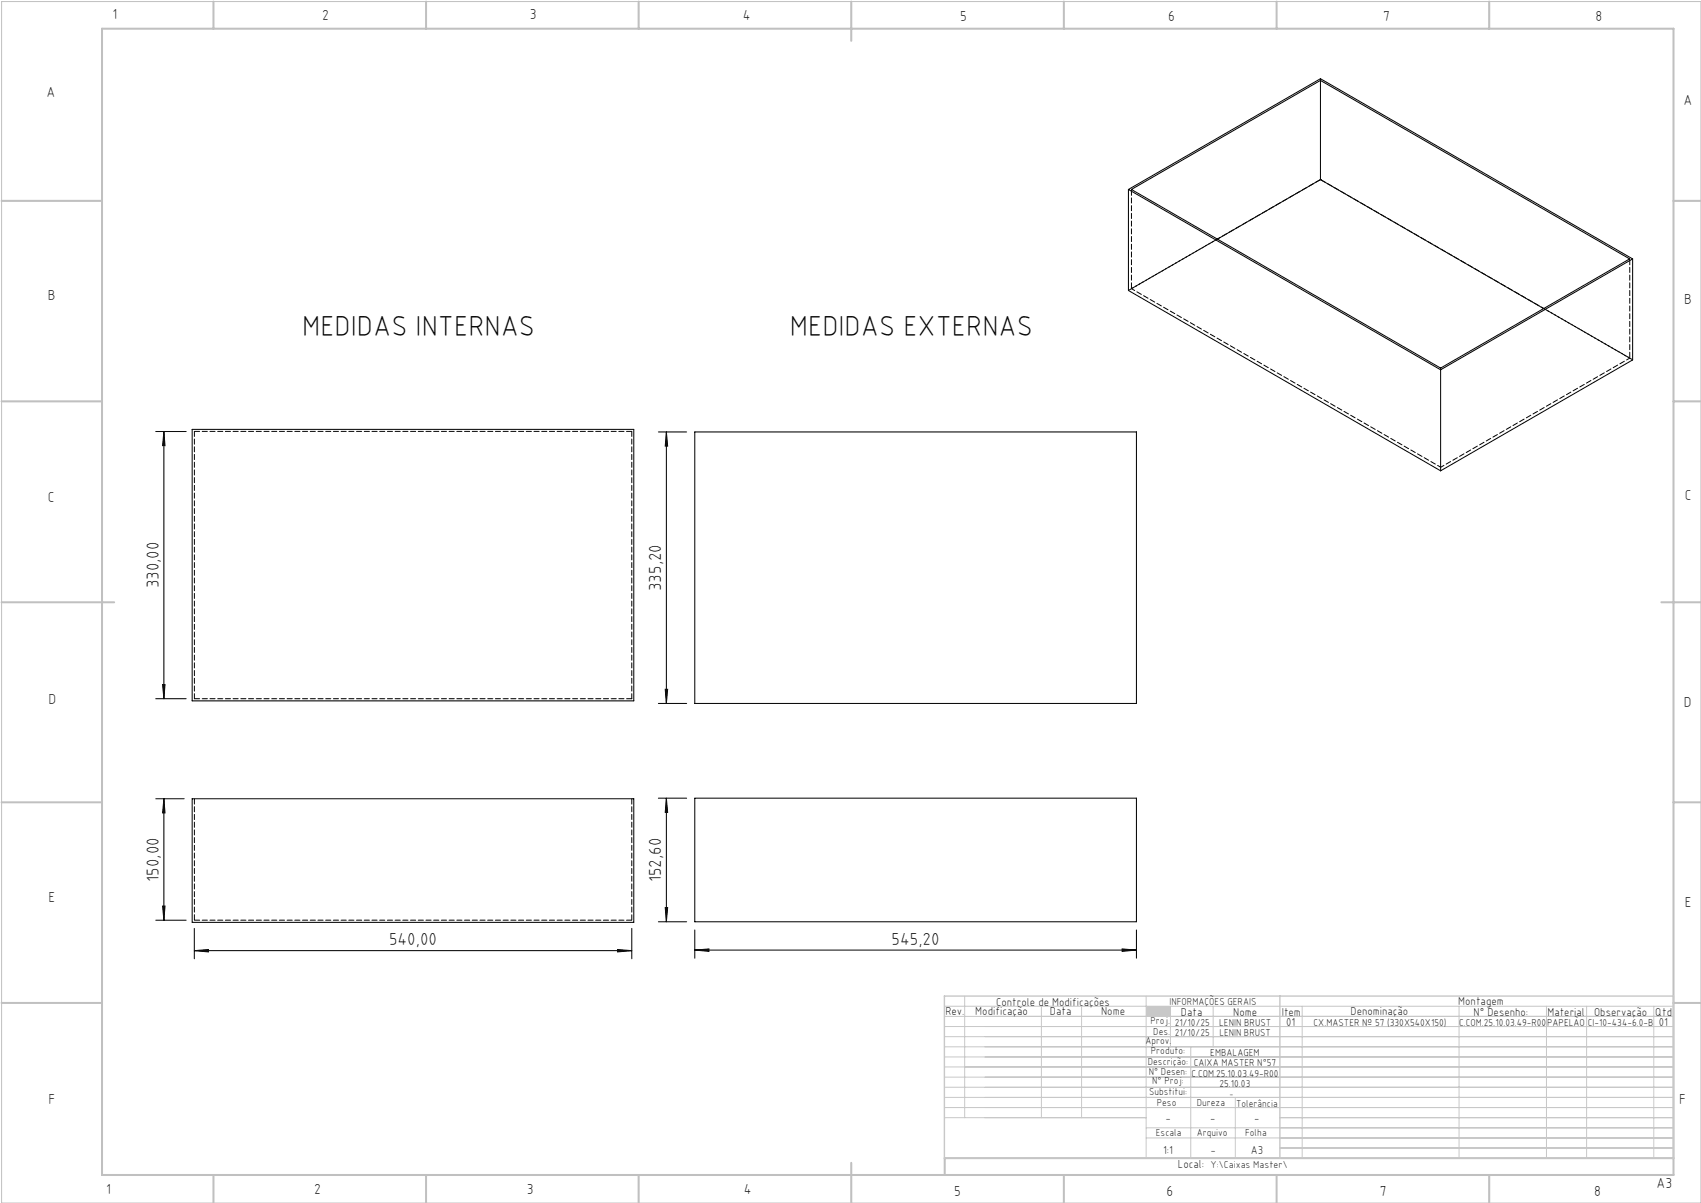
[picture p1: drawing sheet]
<svg xmlns="http://www.w3.org/2000/svg" width="420mm" height="297mm" viewBox="0 0 420 297" stroke-linecap="round" stroke-linejoin="round" font-family="sans-serif">
<path d="M.4 .4h419.6v296.6h-419.6z" fill="none" stroke="#c0c0c0" stroke-width=".25"/>
<g fill="none" stroke="#c0c0c0" stroke-width=".5">
<path d="M25.2 7.1h388v283h-388zM52.7 .4v6.7M105.2 .4v6.7M157.7 .4v6.7M210.2 .4v9.7M262.7 .4v6.7M315.2 .4v6.7M367.7 .4v6.7M.4 49.6h24.8M413.2 49.6h6.8M.4 99.1h24.8M413.2 99.1h6.8"/>
<path d="M.4 148.7h27.8M410.2 148.7h9.8M.4 198.1h24.8M413.2 198.1h6.8M.4 247.6h24.8M413.2 247.6h6.8M52.7 290.1v6.9M105.2 290.1v6.9M157.7 290.1v6.9M210.2 287.1v9.9M262.7 290.1v6.9M315.2 290.1v6.9"/>
<path d="M367.7 290.1v6.9M413.2 285.9h-179.9v4.2"/>
</g>
<g fill="none" stroke="#c3c8d2" stroke-width=".25">
<path d="M233.2 250.9h180M233.2 248.4h180M233.2 253.4h180M233.2 255.9h180M233.2 258.4h180M238.2 245.9v30M257.1 248.4v27.5M267.1 248.4v27.5M283 245.9v40M289 248.4v10M294 258.4v27.5M299.5 248.4v10"/>
<path d="M321.5 248.4v37.5M360.3 248.4v37.5M381.8 248.4v37.5M391.8 248.4v37.5M408.3 248.4v37.5M233.2 260.9h180M233.2 263.4h180M233.2 265.9h180M233.2 268.4h180M233.2 270.9h180M233.2 273.4h180M233.2 275.9h49.8"/>
<path d="M283 278.4h130.2M305 270.9v15M316 275.9h97.2M283 280.9h130.2M316 283.4h97.2"/>
</g>
<path d="M233.2 245.9h180v40h-180zM316 245.9v40" fill="none" stroke="#c3c8d2" stroke-width=".35"/>
<path d="M283 248.4h6v2.5h-6z" fill-rule="evenodd" fill="#c3c8d2"/>
<g fill="none" stroke="#000" stroke-width=".25">
<path d="M326 19.9v24.4M278.6 46.8v24.9l77.1 44.5M278.6 46.8l77.1 44.5M278.6 46.8l47.4-27.4 77.1 44.5M279.4 46.8l46.6-26.9 76.4 44-46.7 27zM326 44.3l55.2 31.9M326 44.3l-25.4 14.8M403.1 63.9l-47.4 27.4M403.1 63.9v25l-47.4 27.3M355.7 91.3v24.9M38.5 106.5h7.5M40.5 106.5l.2 3.5h-.6z"/>
<path d="M40.5 106.5v66M47.4 106h109.1v67h-109.1zM162.6 106.6h6.9M164.5 106.6l.4 3.5h-.6zM164.5 106.6v67.1M171.6 106.6h109v67.1h-109zM38.5 172.5h7.5M40.1 169h.6l-.2 3.5zM162.6 173.7h6.9M164.3 170.2h.6l-.4 3.5zM38.5 197.2h7M40.5 197.2v30"/>
<path d="M40.5 197.2l.2 3.5h-.6zM47.4 197.2h109.1v30.5h-109.1zM162.6 197.1h6.9M164.5 197.1v30.5M164.5 197.1l.4 3.5h-.6zM171.6 197.1h109v30.5h-109zM38.5 227.2h7.5M40.1 223.7h.6l-.2 3.5zM48 234.7l3.5-.3v.6zM48 229.2v7.5M48 234.7h108M152.5 234.4l3.5 .3-3.5 .3z"/>
<path d="M156 229.2v7.5M162.6 227.6h6.9M164.3 224.1h.6l-.4 3.5zM171.6 234.6l3.4-.3v.6zM171.6 229.6v7M171.6 234.6h109M277.1 234.3l3.5 .3-3.5 .3zM280.6 229.6v7"/>
</g>
<g fill="#000">
<path d="M40.1 169h.6l-.2 3.5zM40.5 106.5l.2 3.5h-.6zM164.3 170.2h.6l-.4 3.5zM164.5 106.6l.4 3.5h-.6z"/>
<path d="M40.5 197.2l.2 3.5h-.6zM40.1 223.7h.6l-.2 3.5zM164.5 197.1l.4 3.5h-.6zM164.3 224.1h.6l-.4 3.5z"/>
<path d="M48 234.7l3.5-.3v.6zM152.5 234.4l3.5 .3-3.5 .3zM171.6 234.6l3.4-.3v.6zM277.1 234.3l3.5 .3-3.5 .3z"/>
</g>
<path d="M326 44.3l-47.4 27.4M403.1 88.8l-77.1-44.5M48 197.2v30M156 197.2v30" fill="none" stroke="#000" stroke-width=".25" stroke-dasharray="1.3 .6" stroke-dashoffset="-.1"/>
<path d="M326 19.4v.4M326 44.3h.1M355.7 90.9v.4M48 106.5h108M156 106.5v66M48 172.5v-66M156 172.5h-108M48 227.2h108" fill="none" stroke="#000" stroke-width=".25" stroke-dasharray="1.3 .6"/>
<path d="M279.4 46.8v24.5M300.6 59l-21.2 12.3M402.4 63.9v24.5M402.4 88.4l-21.2-12.2" fill="none" stroke="#000" stroke-width=".25" stroke-dasharray="1.3 .6" stroke-dashoffset="-.2"/>
<path d="M279.4 71.3l76.3 44.1M355.7 115.4l46.7-27" fill="none" stroke="#000" stroke-width=".25" stroke-dasharray="1.3 .6" stroke-dashoffset=".4"/>
<g font-size="7.1">
<text x="74.6" y="82.9">MEDIDAS INTERNAS</text>
<text x="195" y="82.9">MEDIDAS EXTERNAS</text>
</g>
<g font-size="4.3">
<text x="39.2" y="145.3" transform="rotate(-90 39.2 145.3)">330,00</text>
<text x="163.3" y="145.9" transform="rotate(-90 163.3 145.9)">335,20</text>
<text x="39.2" y="217.7" transform="rotate(-90 39.2 217.7)">150,00</text>
<text x="163.3" y="217.8" transform="rotate(-90 163.3 217.8)">152,60</text>
<text x="96.1" y="233.4">540,00</text>
<text x="220.2" y="233.3">545,20</text>
</g>
<g font-size="3.6">
<text x="27.8" y="4.8">1</text>
<text x="79.5" y="4.9">2</text>
<text x="130.8" y="4.8">3</text>
<text x="183.4" y="4.9">4</text>
<text x="237.1" y="5.1">5</text>
<text x="288.4" y="5.2">6</text>
<text x="341.5" y="5.1">7</text>
<text x="394" y="5.2">8</text>
<text x="11.5" y="24">A</text>
<text x="415.7" y="25.8">A</text>
<text x="11.8" y="74.1">B</text>
<text x="415.8" y="75.1">B</text>
<text x="11.8" y="124">C</text>
<text x="416" y="123.5">C</text>
<text x="12" y="173.7">D</text>
<text x="415.8" y="174.7">D</text>
<text x="12" y="222.6">E</text>
<text x="416" y="223.9">E</text>
<text x="12" y="272.6">F</text>
<text x="414.6" y="272.6">F</text>
<text x="409" y="293.3">A3</text>
<text x="26.2" y="294.8">1</text>
<text x="77.6" y="294.8">2</text>
<text x="130.1" y="294.8">3</text>
<text x="183.7" y="294.7">4</text>
<text x="235.6" y="295.2">5</text>
<text x="288" y="295.2">6</text>
<text x="340.7" y="295.2">7</text>
<text x="393.6" y="295.2">8</text>
</g>
<g font-size="2.9">
<text x="240.8" y="250.6">Modificação</text>
<text x="259.2" y="250.6">Data</text>
<text x="271.9" y="250.6">Nome</text>
<text x="290.9" y="288.4">Local:</text>
</g>
<g font-size="2.8">
<text x="233.4" y="250.6">Rev.</text>
<text x="246" y="248.4">Controle de Modificações</text>
<text x="291.6" y="250.8">Data</text>
<text x="304.5" y="250.8">Nome</text>
<text x="316.5" y="250.9">Item</text>
<text x="333.5" y="250.5">Denominação</text>
<text x="360.1" y="248.2">Montagem</text>
<text x="363.9" y="250.8">N° Desenho:</text>
<text x="382.1" y="250.8">Material</text>
<text x="393.6" y="250.8">Observação</text>
<text x="408.7" y="250.9">Qtd</text>
<text x="317.6" y="253.3">01</text>
<text x="409.6" y="253.3">01</text>
<text x="287.7" y="276.9">-</text>
<text x="298.8" y="276.9">-</text>
<text x="309.7" y="276.9">-</text>
<text x="287.2" y="284.8">1:1</text>
<text x="298.9" y="284.8">-</text>
<text x="308.8" y="284.8">A3</text>
</g>
<g font-size="2.5">
<text x="288.7" y="248.2">INFORMAÇÕES GERAIS</text>
<text x="282.8" y="257.8">Aprov.</text>
<text x="284.1" y="252.9">Proj.</text>
<text x="284.8" y="255.4">Des.</text>
<text x="290.1" y="255.8">21/10/25</text>
<text x="290.1" y="253.3">21/10/25</text>
<text x="301" y="253.3">LENIN BRUST</text>
<text x="301.1" y="255.8">LENIN BRUST</text>
<text x="324.3" y="253.3">CX.MASTER Nº 57 (330X540X150)</text>
<text x="360.3" y="253.3">C.COM.25.10.03.49-R00</text>
<text x="382" y="253.3">PAPELÃO</text>
<text x="392" y="253.3">CI-10-434-6.0-B</text>
<text x="283.4" y="262.9">Descrição:</text>
<text x="284.2" y="260.3">Produto:</text>
<text x="294.7" y="263.3">CAIXA MASTER N°57</text>
<text x="298.8" y="260.7">EMBALAGEM</text>
<text x="283.7" y="265.4">N° Desen:</text>
<text x="284.5" y="267.7">N° Proj:</text>
<text x="294.2" y="265.9">C.COM.25.10.03.49-R00</text>
<text x="301.1" y="268.3">25.10.03</text>
<text x="283.7" y="270.4">Substitui:</text>
<text x="285.6" y="273">Peso</text>
<text x="295.5" y="273">Dureza</text>
<text x="305.2" y="273.3">Tolerância</text>
<text x="285.4" y="280.4">Escala</text>
<text x="295.5" y="280.4">Arquivo</text>
<text x="307.5" y="280.4">Folha</text>
<text x="298.9" y="288.4">Y:\Caixas Master\</text>
</g>
<text font-size="2.1" x="303.5" y="270.9">-</text>
</svg>
